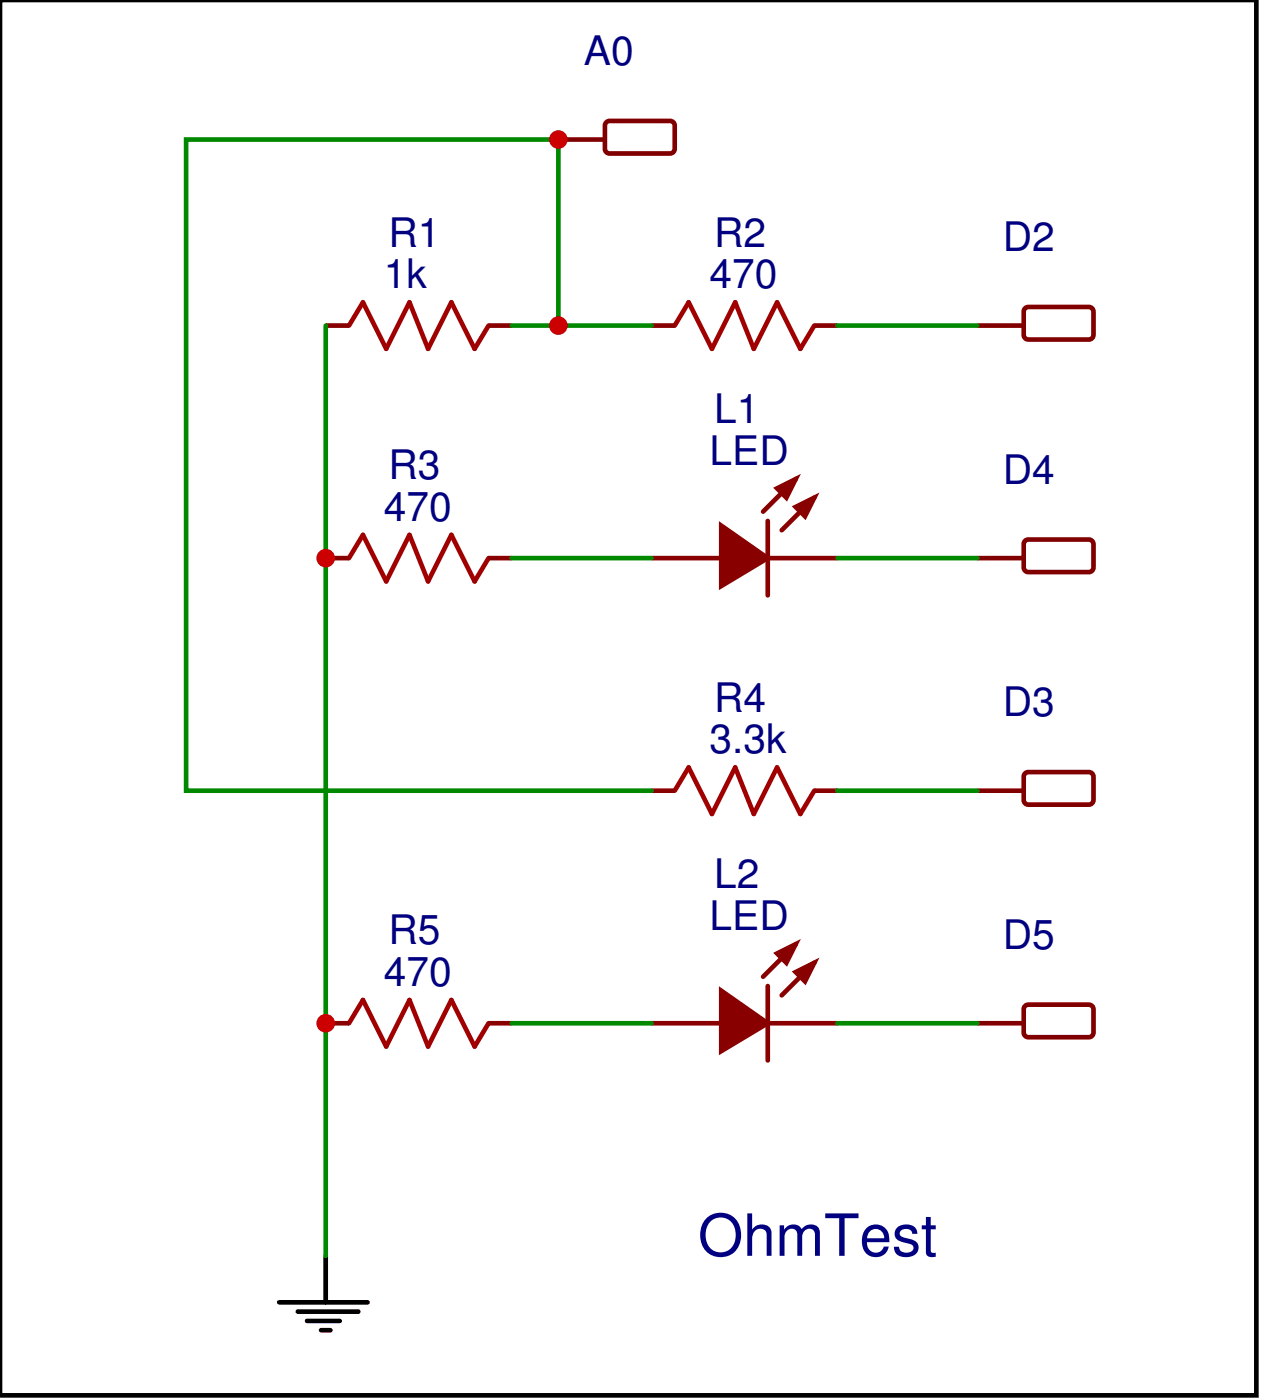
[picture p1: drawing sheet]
<svg xmlns="http://www.w3.org/2000/svg" width="72mm" height="80mm" viewBox="0 0 72 80" stroke-linecap="round" stroke-linejoin="round" font-family="sans-serif">
<g fill="#800" stroke="#800" stroke-width=".27">
<path d="M45.6 29.1l1.1-.6-.6 1.1z"/>
<path d="M44.5 28l1.1-.5-.5 1z"/>
<path d="M41.3 30.1l2.7 1.9-2.7 1.6z"/>
<path d="M45.6 55.7l1.1-.5-.6 1.1z"/>
<path d="M44.5 54.7l1.1-.6-.5 1.1z"/>
<path d="M41.3 56.8l2.7 1.9-2.7 1.6z"/>
</g>
<g fill="none" stroke="#800" stroke-width=".27">
<path d="M18.7 18.7h1.3M28 18.7h1.3M37.3 18.7h1.4M46.7 18.7h1.3M18.7 32h1.3M28 32h1.3M37.3 32h4M44 32h4M44 29.9v4.2M45.6 27.5l-1.9 1.8M46.7 28.5l-1.9 1.9M18.7 58.7h1.3"/>
<path d="M28 58.7h1.3M37.3 45.3h1.4M37.3 58.7h4M44 56.5v4.3M44 58.7h4M45.6 54.1l-1.9 1.9M46.7 45.3h1.3M46.7 55.2l-1.9 1.9"/>
</g>
<path d="M20 18.7l.8-1.4 1.3 2.7 1.4-2.7 1 2.7 1.4-2.7 1.3 2.7 .8-1.3M38.7 18.7l.8-1.4 1.3 2.7 1.3-2.7 1.1 2.7 1.3-2.7 1.4 2.7 .8-1.3M20 32l.8-1.3 1.3 2.6 1.4-2.6 1 2.6 1.4-2.6 1.3 2.6 .8-1.3M20 58.7l.8-1.4 1.3 2.7 1.4-2.7 1 2.7 1.4-2.7 1.3 2.7 .8-1.3M38.7 45.3l.8-1.3 1.3 2.7 1.3-2.7 1.1 2.7 1.3-2.7 1.4 2.7 .8-1.4" fill="none" stroke="#a00000" stroke-width=".27"/>
<path d="M18.7 18.7v53.3M29.3 18.7h8M29.3 32h8M29.3 58.7h8" fill="none" stroke="#080" stroke-width=".27"/>
<path d="M16 74.7h5.1M17.1 75.2h3.4M17.6 75.7h1.9M18.4 76.3h.5M18.7 72v2.7" fill="none" stroke="#000" stroke-width=".27"/>
<g fill="#c00">
<circle cx="18.7" cy="32" r=".53"/>
<circle cx="18.7" cy="58.7" r=".53"/>
</g>
<path d="M32 8h2.7M34.7 7.1l.2-.2 3.6 .1 .2 .2-.1 1.5-.2 .1h-3.6l-.1-.3zM56 18.7h2.7M58.8 17.6h3.7l.2 .3-.1 1.4-.2 .2-3.6-.1-.1-.2v-1.3zM56 32h2.7M58.8 31h3.7l.2 .2-.1 1.5-.2 .1h-3.6l-.1-.3v-1.3zM56 45.3h2.7M56 58.7h2.7M58.8 44.3h3.7l.2 .2-.1 1.5-.2 .1h-3.6l-.1-.2v-1.4zM58.8 57.6h3.7l.2 .3-.1 1.4-.2 .2-3.6-.1-.1-.2v-1.3z" fill="none" stroke="#800000" stroke-width=".27"/>
<path d="M32 18.7v-10.7h-21.3v37.3h26.6M48 18.7h8M48 32h8M48 45.3h8M48 58.7h8" fill="none" stroke="#080" stroke-width=".27"/>
<g fill="#c00">
<circle cx="32" cy="18.7" r=".53"/>
<circle cx="32" cy="8" r=".53"/>
</g>
<path d="M0 0h72v80h-72z" fill="none" stroke="#000" stroke-width=".27"/>
<text font-size="3.3" fill="#000080" x="40" y="72">OhmTest</text>
<g font-size="2.3" fill="#000080">
<text x="33.5" y="3.7">A0</text>
<text x="22" y="16.5">1k</text>
<text x="22.3" y="14.1">R1</text>
<text x="40.7" y="16.5">470</text>
<text x="40.9" y="14.1">R2</text>
<text x="57.5" y="14.4">D2</text>
<text x="22" y="29.9">470</text>
<text x="22.3" y="27.5">R3</text>
<text x="40.7" y="26.7">LED</text>
<text x="40.9" y="24.3">L1</text>
<text x="57.5" y="27.7">D4</text>
<text x="40.9" y="40.8">R4</text>
<text x="57.5" y="41.1">D3</text>
<text x="40.7" y="43.2">3.3k</text>
<text x="40.7" y="53.3">LED</text>
<text x="40.9" y="50.9">L2</text>
<text x="22" y="56.5">470</text>
<text x="22.3" y="54.1">R5</text>
<text x="57.5" y="54.4">D5</text>
</g>
</svg>
